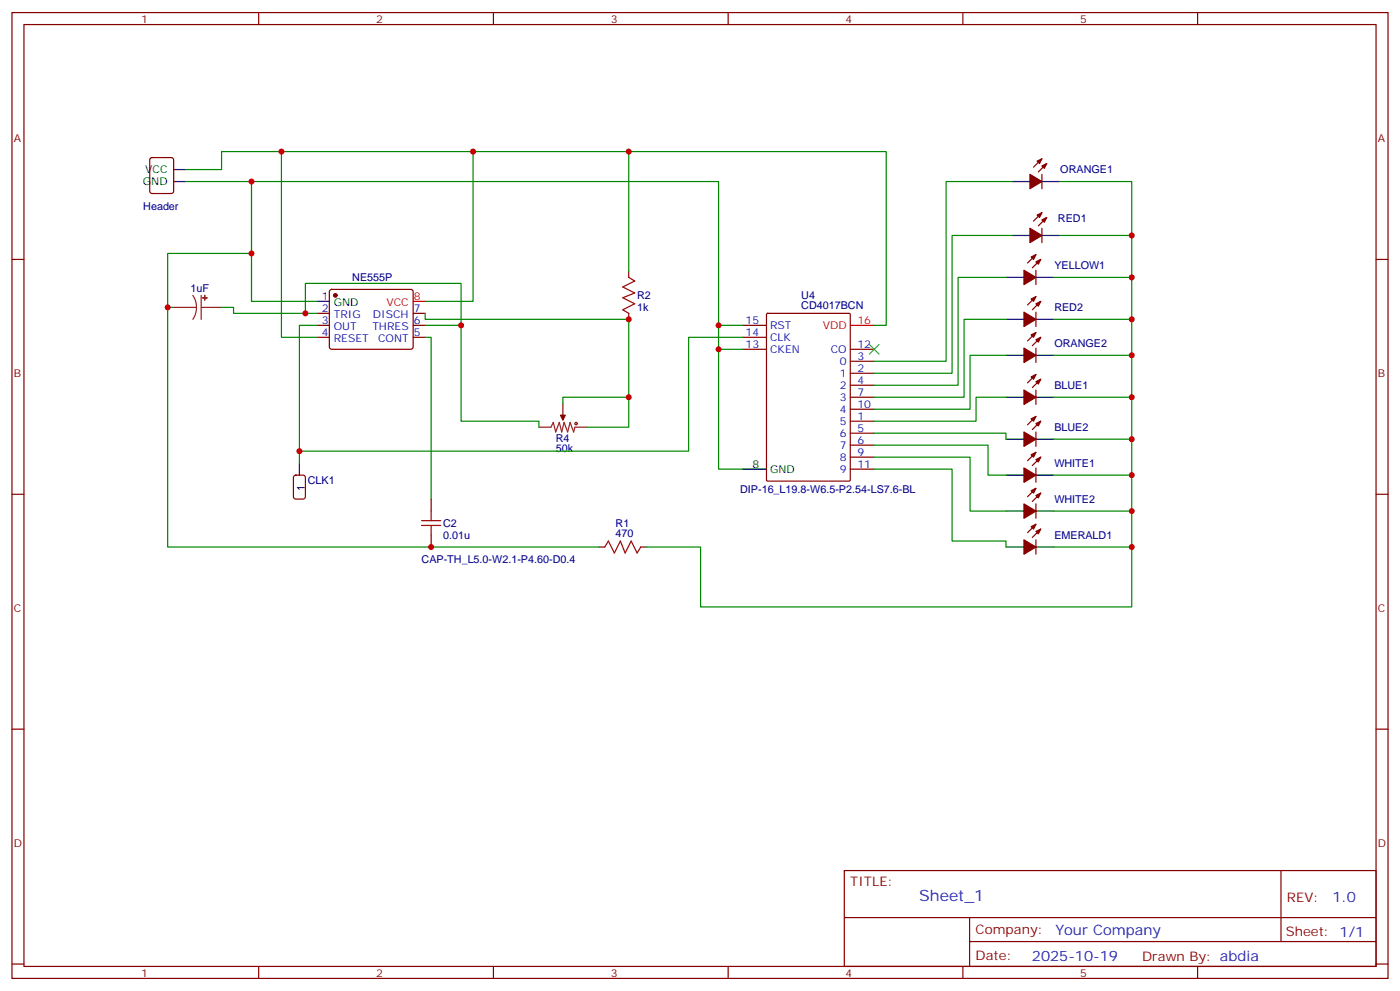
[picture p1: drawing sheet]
<svg xmlns="http://www.w3.org/2000/svg" width="412mm" height="292mm" viewBox="0 0 412 292" stroke-linecap="round" stroke-linejoin="round" font-family="sans-serif">
<g fill="none" stroke="#870000" stroke-width=".35">
<path d="M3.5 3.7h405.4v284.3h-405.4zM7.1 7.2h398.2v277.3h-398.2zM76.2 3.7v3.5M145.3 3.7v3.5M214.5 3.7v3.5M283.6 3.7v3.5M352.8 3.7v3.5M44.3 46.6l.5-.2h5.6l.7 .4 .1 9.5-.5 .6-5.9 .1-.6-.5-.1-9.4zM306.9 51.3v4.3M306.9 46.7l-2.5 2.5M308.3 48.2l-2.4 2.4M3.5 76.4h3.6"/>
<path d="M185.2 79.9v1.8M305.2 79.6v4.2M305.2 75l-2.5 2.4M306.6 76.4l-2.5 2.4M306.9 67.2v4.2M306.9 62.6l-2.5 2.5M308.3 64l-2.4 2.5M405.3 76.4h3.6M93.5 92.3h3.5M93.5 95.8h3.5M93.5 99.3h3.5M97.2 85.4l.5-.2h23.3l.5 .2 .2 .5-.1 16.5-.6 .4h-23.6l-.4-.7v-16.2z"/>
<path d="M121.7 92.3h3.5M121.7 95.8h3.5M121.7 99.3h3.5M185.2 92.3v1.7M218.7 95.8h7.1M218.7 99.3h7.1M225.8 92.4l.3-.1h24l.3 .1 .1 48.9-.2 .3h-24.2l-.3-.2zM305.2 91.9v4.2M305.2 97.9l-2.5 2.5M305.2 87.3l-2.5 2.5M306.6 99.3l-2.5 2.5M306.6 88.7l-2.5 2.5"/>
<path d="M165.8 118.7v3.5M218.7 102.8h7.1M250.5 109.9h7M250.5 106.4h7M250.5 113.4h7M250.5 116.9h7M250.5 102.8h7M305.2 102.5v4.2M305.2 114.8v4.3M305.2 110.2l-2.5 2.5M306.6 111.7l-2.5 2.4M250.5 124h7"/>
<path d="M250.5 127.5h7M250.5 131.1h7M250.5 134.6h7M250.5 120.5h7M250.5 138.1h7M305.2 127.2v4.2M305.2 137.8v4.2M305.2 133.2l-2.5 2.4M305.2 122.6l-2.5 2.5M306.6 134.6l-2.5 2.5M306.6 124l-2.5 2.5M3.5 145.5h3.6"/>
<path d="M127 146.9v3.6M127 157.5v3.5M305.2 148.3v4.3M305.2 158.9v4.3M305.2 154.3l-2.5 2.5M305.2 143.8l-2.5 2.4M306.6 155.8l-2.5 2.4M306.6 145.2l-2.5 2.4M405.3 145.5h3.6M176.4 161h1.8M188.7 161h1.8M3.5 214.7h3.6"/>
<path d="M405.3 214.7h3.6M248.7 256.3h156.6v28.2h-156.6zM377.3 256.3v20.9M248.7 270.1h156.5M285.6 277.2h119.6M285.6 270.1v14.2M3.5 283.8h3.6M76.2 284.5v3.5M145.3 284.5v3.5M214.5 284.5v3.5M283.6 284.5v3.5M352.8 284.5v3.5"/>
<path d="M405.3 283.8h3.6"/>
</g>
<g fill="#870000" stroke="#870000" stroke-width=".35">
<path d="M303.7 155l1.5-.7-.8 1.5z"/>
<path d="M305.2 156.5l1.4-.7-.7 1.4z"/>
<path d="M301.6 158.9l3.6 2.1-3.6 2.2z"/>
<path d="M303.7 144.5l1.5-.7-.8 1.4z"/>
<path d="M305.2 145.9l1.4-.7-.7 1.4z"/>
<path d="M301.6 148.3l3.6 2.2-3.6 2.1z"/>
<path d="M303.7 133.9l1.5-.7-.8 1.4z"/>
<path d="M305.2 135.3l1.4-.7-.7 1.4z"/>
<path d="M301.6 137.8l3.6 2.1-3.6 2.1z"/>
<path d="M303.7 123.3l1.5-.7-.8 1.4z"/>
<path d="M305.2 124.7l1.4-.7-.7 1.4z"/>
<path d="M301.6 127.2l3.6 2.1-3.6 2.1z"/>
<path d="M303.7 110.9l1.5-.7-.8 1.5z"/>
<path d="M305.2 112.4l1.4-.7-.7 1.4z"/>
<path d="M301.6 114.8l3.6 2.1-3.6 2.2z"/>
<path d="M303.7 98.6l1.5-.7-.8 1.4z"/>
<path d="M305.2 100l1.4-.7-.7 1.4z"/>
<path d="M301.6 102.5l3.6 2.1-3.6 2.1z"/>
<path d="M303.7 88l1.5-.7-.8 1.4z"/>
<path d="M305.2 89.4l1.4-.7-.7 1.4z"/>
<path d="M301.6 91.9l3.6 2.1-3.6 2.1z"/>
<path d="M303.7 75.7l1.5-.7-.8 1.4z"/>
<path d="M305.2 77.1l1.4-.7-.7 1.4z"/>
<path d="M301.6 79.6l3.6 2.1-3.6 2.1z"/>
<path d="M305.5 63.3l1.4-.7-.7 1.4z"/>
<path d="M306.9 64.7l1.4-.7-.7 1.4z"/>
<path d="M303.4 67.2l3.5 2.1-3.5 2.1z"/>
<path d="M305.5 47.4l1.4-.7-.7 1.5z"/>
<path d="M306.9 48.9l1.4-.7-.7 1.4z"/>
<path d="M303.4 51.3l3.5 2.1-3.5 2.2z"/>
<path d="M165.1 122.2h1.4l-.7 1.4z"/>
<circle cx="98.8" cy="87" r=".53"/>
</g>
<g fill="none" stroke="#000" stroke-width=".35">
<path d="M51.2 53.4h3.5M51.2 49.9h3.5M298.1 53.4h5.3M306.9 53.4h5.3M298.1 69.3h5.3M306.9 69.3h5.3M93.5 88.7h3.5M296.3 94h5.3M296.3 81.7h5.3M305.2 94h5.2M305.2 81.7h5.2M296.3 116.9h5.3"/>
<path d="M296.3 104.6h5.3M305.2 116.9h5.2M305.2 104.6h5.2M88.2 136.3v3.6M218.7 138.1h7.1M296.3 139.9h5.3M296.3 129.3h5.3M305.2 139.9h5.2M305.2 129.3h5.2M296.3 150.5h5.3M305.2 150.5h5.2M296.3 161h5.3"/>
<path d="M305.2 161h5.2"/>
</g>
<path d="M121.7 88.7h3.5M250.5 95.8h7" fill="none" stroke="#f00" stroke-width=".35"/>
<path d="M51.2 90.5h6.7M56.8 87l.8 1.6 .3 1.9M57.9 90.5l-.3 1.8-.8 1.7M59.3 90.5h6M59.3 87v7M158.7 125.8h3.6l.7-1.4 .7 2.8 1-2.8 .8 2.8 .7-2.8 1 2.8 .7-2.8 1.1 2.8 .3-1.4h3.6M165.8 122.2v1.4" fill="none" stroke="#8c2424" stroke-width=".35"/>
<g fill="#8c2424" stroke="#8c2424" stroke-width=".35">
<path d="M60.3 87v1.4z"/>
<path d="M59.6 87.7h1.4z"/>
</g>
<g fill="none" stroke="#a10000" stroke-width=".35">
<path d="M185.2 81.7l1.8 1-3.6 1.8 3.6 1.8-3.6 1.4 3.6 1.7-3.6 1.8 1.8 1.1M124.2 154.7h5.6M124.2 153.3h5.6M127 150.5v2.8M127 154.7v2.8M178.2 161l1-1.7 1.8 3.5 1.7-3.5 1.4 3.5 1.8-3.5 1.8 3.5 1-1.8"/>
<circle cx="169.7" cy="124.7" r=".35"/>
</g>
<path d="M86.7 140.1l.4-.2h2.2l.6 .4 .1 5.9-.5 .7h-2.4l-.6-.4-.1-5.9z" fill="none" stroke="#900" stroke-width=".35"/>
<path d="M256.1 101.4l2.8 2.8M258.9 101.4l-2.8 2.8" fill="none" stroke="#3c3" stroke-width=".35"/>
<g fill="none" stroke="#008700" stroke-width=".35">
<path d="M54.7 49.9h10.6v-5.3h17.6v54.7h10.6M54.7 53.4h19.4v21.2h-24.7v15.9h1.8M74.1 53.4h137.6v42.4h7M82.9 44.6h56.4v44.1h-14.1M139.3 44.6h45.9v35.3M185.2 44.6h75.9v51.2h-3.6M298.1 53.4h-19.4v53h-21.2M312.2 53.4h21.2v125.3h-127v-17.7h-15.9M74.1 74.6v14.1h19.4M298.1 69.3h-17.6v40.6h-23M312.2 69.3h21.2M49.4 90.5v70.5h127"/>
<path d="M65.3 90.5h3.5v1.8h24.7M90 92.3v-8.9h45.8v12.4M93.5 95.8h-5.3v40.5M125.2 92.3v1.7h60v22.9h-19.4v1.8M125.2 95.8h10.6v28.2h22.9v1.8M125.2 99.3h1.8v47.6M211.7 95.8v7h7M218.7 99.3h-15.9v33.5h-114.6M296.3 81.7h-14.1v31.7h-24.7M296.3 94h-12.3v22.9h-26.5M310.4 81.7h23M310.4 94h23"/>
<path d="M185.2 116.9v8.9h-12.3M211.7 102.8v35.3h7M296.3 104.6h-10.5v15.9h-28.3M296.3 116.9h-8.8v7.1h-30M310.4 104.6h23M310.4 116.9h23M257.5 127.5h38.8v1.8M257.5 131.1h33.5v8.8h5.3M257.5 134.6h28.3v15.9h10.5M257.5 138.1h23v21.2h15.8v1.7M310.4 129.3h23M310.4 139.9h23"/>
<path d="M310.4 150.5h23M310.4 161h23"/>
</g>
<g fill="#c00">
<circle cx="82.9" cy="44.6" r=".88"/>
<circle cx="139.3" cy="44.6" r=".88"/>
<circle cx="185.2" cy="44.6" r=".88"/>
<circle cx="185.2" cy="94" r=".88"/>
<circle cx="185.2" cy="116.9" r=".88"/>
<circle cx="135.8" cy="95.8" r=".88"/>
<circle cx="90" cy="92.3" r=".88"/>
<circle cx="74.1" cy="74.6" r=".88"/>
<circle cx="74.1" cy="53.4" r=".88"/>
<circle cx="211.7" cy="95.8" r=".88"/>
<circle cx="49.4" cy="90.5" r=".88"/>
<circle cx="127" cy="161" r=".88"/>
<circle cx="333.4" cy="69.3" r=".88"/>
<circle cx="333.4" cy="81.7" r=".88"/>
<circle cx="333.4" cy="94" r=".88"/>
<circle cx="333.4" cy="104.6" r=".88"/>
<circle cx="333.4" cy="116.9" r=".88"/>
<circle cx="333.4" cy="129.3" r=".88"/>
<circle cx="333.4" cy="139.9" r=".88"/>
<circle cx="333.4" cy="150.5" r=".88"/>
<circle cx="333.4" cy="161" r=".88"/>
<circle cx="88.2" cy="132.8" r=".88"/>
<circle cx="211.7" cy="102.8" r=".88"/>
</g>
<text font-size="4.6" fill="#00f" x="270.8" y="265.3">Sheet_1</text>
<g font-size="4.2" fill="#00f">
<text x="392.5" y="265.6">1.0</text>
<text x="310.9" y="275.1">Your Company</text>
<text x="304" y="282.9">2025-10-19</text>
</g>
<g font-size="3.9" fill="#800">
<text x="250.5" y="260.9">TITLE:</text>
<text x="379.1" y="265.6">REV:</text>
<text x="287.4" y="275.1">Company:</text>
<text x="378.7" y="275.7">Sheet: 1/1</text>
<text x="287.4" y="282.8">Date:</text>
<text x="336.4" y="282.8">Drawn By: abdia</text>
</g>
<g font-size="3.2" fill="#800">
<text x="41.6" y="6.7">1</text>
<text x="110.8" y="6.7">2</text>
<text x="179.9" y="6.7">3</text>
<text x="249.1" y="6.7">4</text>
<text x="318.2" y="6.7">5</text>
<text x="4.1" y="41.8">A</text>
<text x="405.9" y="41.8">A</text>
<text x="4.1" y="110.9">B</text>
<text x="405.9" y="110.9">B</text>
<text x="4.1" y="180.1">C</text>
<text x="405.9" y="180.1">C</text>
<text x="4.1" y="249.2">D</text>
<text x="405.9" y="249.2">D</text>
<text x="41.6" y="287.5">1</text>
<text x="110.8" y="287.5">2</text>
<text x="179.9" y="287.5">3</text>
<text x="249.1" y="287.5">4</text>
<text x="318.2" y="287.5">5</text>
</g>
<g font-size="3.2">
<text x="42.8" y="51">VCC</text>
<text x="42.1" y="54.5">GND</text>
<text x="94.8" y="88.4">1</text>
<text x="98.3" y="90.1">GND</text>
<text x="221.6" y="137.8">8</text>
<text x="226.8" y="139.2">GND</text>
<text x="89.8" y="144.5" transform="rotate(-90 89.8 144.5)">1</text>
</g>
<g font-size="3.2" fill="#000080">
<text x="312.3" y="51.1">ORANGE1</text>
<text x="42.2" y="61.8">Header</text>
<text x="311.6" y="65.3">RED1</text>
<text x="103.8" y="82.8">NE555P</text>
<text x="310.6" y="79.3">YELLOW1</text>
<text x="56.1" y="85.9">1uF</text>
<text x="187.7" y="88">R2</text>
<text x="236" y="87.9">U4</text>
<text x="187.7" y="91.5">1k</text>
<text x="236" y="91.1">CD4017BCN</text>
<text x="310.6" y="91.6">RED2</text>
<text x="310.6" y="102.2">ORANGE2</text>
<text x="310.6" y="114.6">BLUE1</text>
<text x="163.7" y="130">R4</text>
<text x="310.6" y="126.9">BLUE2</text>
<text x="163.7" y="133.2">50k</text>
<text x="310.6" y="137.5">WHITE1</text>
<text x="90.7" y="142.4">CLK1</text>
<text x="218" y="145.2">DIP-16_L19.8-W6.5-P2.54-LS7.6-BL</text>
<text x="310.6" y="148.1">WHITE2</text>
<text x="130.5" y="155">C2</text>
<text x="181.3" y="155">R1</text>
<text x="130.5" y="158.6">0.01u</text>
<text x="181.3" y="158.2">470</text>
<text x="310.6" y="158.7">EMERALD1</text>
<text x="124.2" y="165.6">CAP-TH_L5.0-W2.1-P4.60-D0.4</text>
</g>
<g font-size="3.2" fill="#f00">
<text x="121.9" y="88.4">8</text>
<text x="113.8" y="90.1">VCC</text>
<text x="252.6" y="95.4">16</text>
<text x="242.4" y="96.8">VDD</text>
</g>
<g font-size="3.2" fill="#00f">
<text x="94.8" y="91.9">2</text>
<text x="94.8" y="95.4">3</text>
<text x="98.3" y="93.7">TRIG</text>
<text x="109.9" y="93.7">DISCH</text>
<text x="121.9" y="95.4">6</text>
<text x="121.9" y="91.9">7</text>
<text x="219.6" y="95.4">15</text>
<text x="94.8" y="99">4</text>
<text x="98.3" y="97.2">OUT</text>
<text x="98.3" y="100.7">RESET</text>
<text x="109.7" y="97.2">THRES</text>
<text x="111.4" y="100.7">CONT</text>
<text x="121.9" y="99">5</text>
<text x="219.6" y="99">14</text>
<text x="226.8" y="96.8">RST</text>
<text x="226.8" y="100.4">CLK</text>
<text x="219.6" y="102.5">13</text>
<text x="226.8" y="103.9">CKEN</text>
<text x="244.7" y="103.9">CO</text>
<text x="247.4" y="107.4">0</text>
<text x="252.6" y="106">3</text>
<text x="252.6" y="102.5">12</text>
<text x="247.4" y="110.9">1</text>
<text x="252.6" y="109.5">2</text>
<text x="252.6" y="113.1">4</text>
<text x="247.4" y="114.5">2</text>
<text x="247.4" y="118">3</text>
<text x="252.6" y="116.6">7</text>
<text x="247.4" y="125.1">5</text>
<text x="247.4" y="121.5">4</text>
<text x="252.6" y="123.6">1</text>
<text x="252.6" y="120.1">10</text>
<text x="247.4" y="128.6">6</text>
<text x="252.6" y="127.2">5</text>
<text x="252.6" y="130.7">6</text>
<text x="247.4" y="132.1">7</text>
<text x="247.4" y="135.6">8</text>
<text x="252.6" y="134.2">9</text>
<text x="252.6" y="137.8">11</text>
<text x="247.4" y="139.2">9</text>
</g>
</svg>
